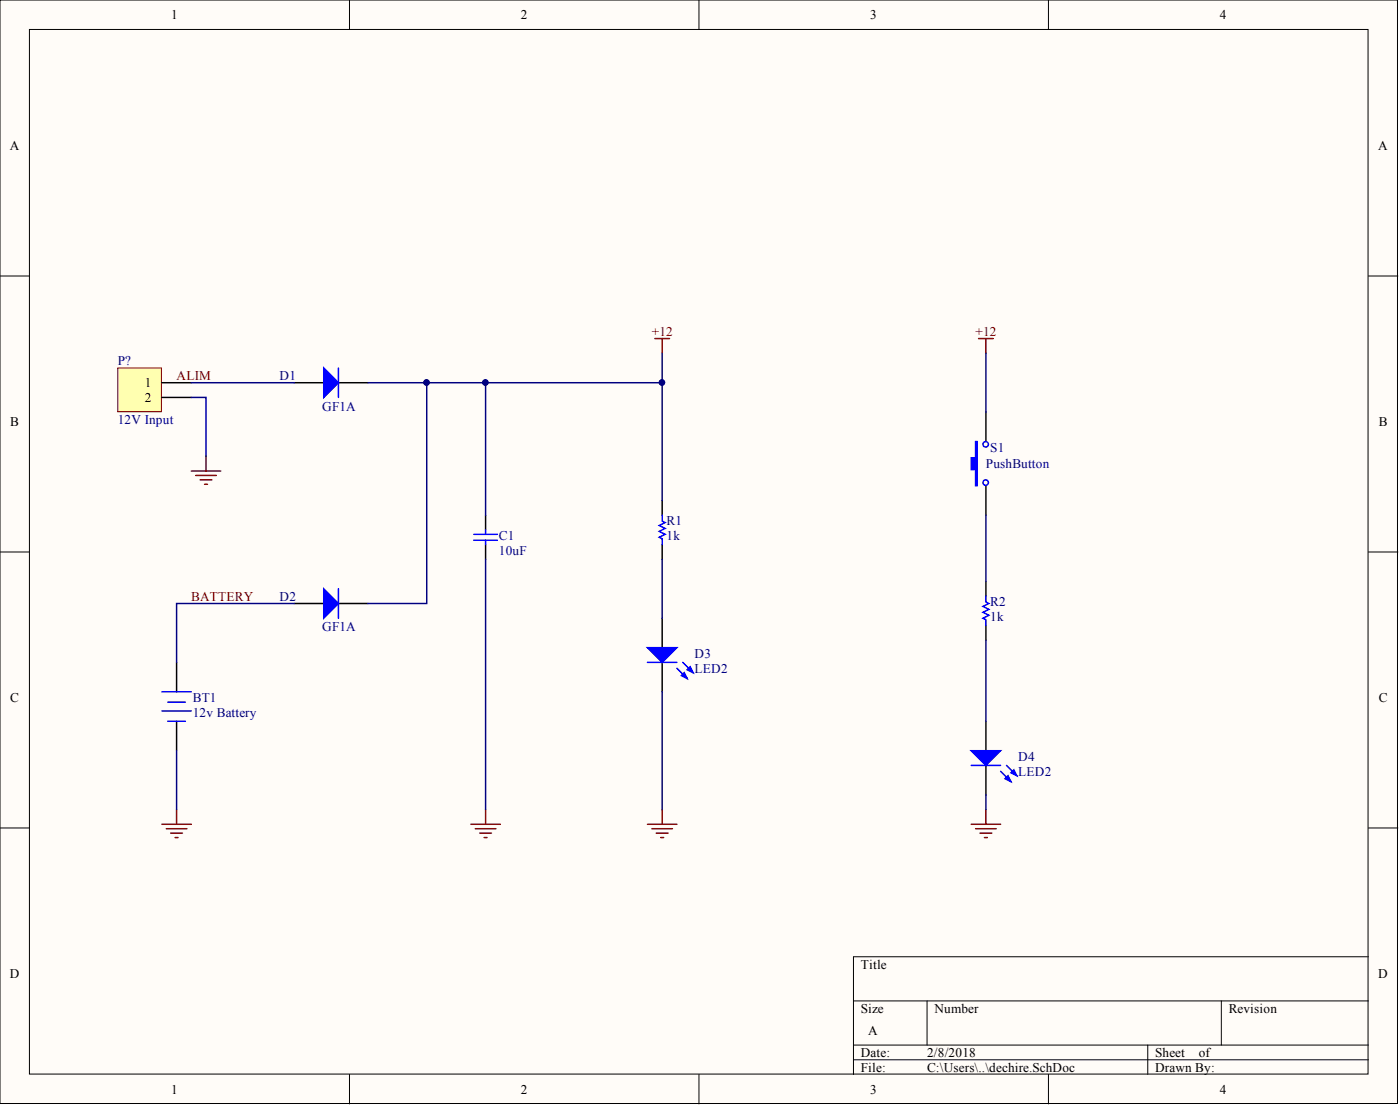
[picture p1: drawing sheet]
<svg xmlns="http://www.w3.org/2000/svg" width="241mm" height="190mm" viewBox="0 0 241 190" stroke-linecap="round" stroke-linejoin="round" font-family="sans-serif">
<g fill="#fffcf8" stroke="#000" stroke-width=".17">
<path d="M0 0h240.9v190.1h-240.9z"/>
<path d="M5.1 5.1h230.7v179.9h-230.7z"/>
</g>
<g fill="none" stroke="#000" stroke-width=".17">
<path d="M60.2 0v5.1M120.5 0v5.1M180.7 0v5.1M0 47.5h5.1M235.9 47.5h5M0 95.1h5.1M235.9 95.1h5M0 142.6h5.1M235.9 142.6h5M147.1 172.4h88.8M159.8 172.4v7.6M210.5 172.4v7.6"/>
<path d="M235.9 164.8h-88.8v20.3M60.2 185.1v5M120.5 185.1v5M147.1 180h88.8M147.1 182.5h88.8M180.7 185.1v5M197.8 180v5.1"/>
</g>
<path d="M20.3 63.4h7.5v7.5h-7.5z" fill="#ffffb0" stroke="#800000" stroke-width=".17"/>
<g fill="none" stroke="#000" stroke-width=".25">
<path d="M27.9 65.9h5.1M27.9 68.5h5.1M50.7 65.9h5.1M58.3 65.9h5.1M169.9 71v5.1M83.7 88.7v2.6M83.7 93.8v2.5M114.1 86.2v2.5M114.1 93.8v2.5M169.9 83.7v5M30.4 114.1v5.1M50.7 103.9h5.1"/>
<path d="M58.3 103.9h5.1M114.1 106.5v5.1M114.1 114.1v5.1M169.9 100.1v2.6M169.9 107.8v2.5M30.4 124.2v5.1M169.9 124.2v5.1M169.9 131.8v5.1"/>
</g>
<g fill="none" stroke="#800000" stroke-width=".25">
<path d="M112.9 58.3h2.5M114.1 58.3v2.6M168.7 58.3h2.5M169.9 58.3v2.6M35.5 78.6v2.5M33 81.1h5M33.7 81.9h3.6M34.5 82.7h2M35.3 83.4h.5M30.4 139.4v2.6M83.7 139.4v2.6M114.1 139.4v2.6"/>
<path d="M169.9 139.4v2.6M27.9 142h5.1M28.7 142.7h3.5M29.4 143.5h2M30.2 144.3h.5M81.2 142h5M81.9 142.7h3.6M82.7 143.5h2M83.4 144.3h.5M111.6 142h5.1M112.4 142.7h3.5M113.1 143.5h2"/>
<path d="M113.9 144.3h.5M167.4 142h5.1M168.2 142.7h3.5M168.9 143.5h2M169.7 144.3h.5"/>
</g>
<g fill="none" stroke="#000080" stroke-width=".25">
<path d="M33 68.5h2.5v10.1M33 65.9h17.7M63.4 65.9h20.3v22.8M73.6 65.9v38h-10.2M83.7 65.9h30.4v20.3M114.1 60.9v5M169.9 60.9v10.1M83.7 96.3v43.1M114.1 96.3v10.2M169.9 88.7v11.4M50.7 103.9h-20.3v10.2M114.1 119.2v20.2"/>
<path d="M169.9 110.3v13.9M30.4 129.3v10.1M169.9 136.9v2.5"/>
</g>
<g fill="#00f" stroke="#00f" stroke-width=".25">
<path d="M55.8 63.4l2.5 2.5-2.5 2.6z"/>
<path d="M55.8 101.4l2.5 2.5-2.5 2.6z"/>
<path d="M111.6 111.6h5.1l-2.6 2.5z"/>
<path d="M117.4 116.4l.5-.5 .5 1z"/>
<path d="M118.4 115.4l.5-.5 .6 1z"/>
<path d="M167.4 129.3h5.1l-2.6 2.5z"/>
<path d="M173.2 134.1l.5-.5 .5 1z"/>
<path d="M174.2 133.1l.5-.5 .6 1z"/>
<path d="M168.2 76.1h.2v7.6h-.2v-2.8h-.8v-2h.8z" fill-rule="evenodd"/>
</g>
<g fill="none" stroke="#00f" stroke-width=".25">
<path d="M58.3 63.4v5.1M81.7 92h4M81.7 93h4M83.7 91.3v.7M83.7 93v.8M114.1 88.7v1.1l.5 .2-1 .5 1 .5-1 .5 1 .5-1 .5 .5 .3v1M27.9 119.2h5.1M58.3 101.4v5.1M111.6 114.1h5.1M116.7 115.1l1.7 1.8M117.7 114.1l1.8 1.8M169.9 102.7v1l.5 .2-1 .6 1 .5-1 .5 1 .5-1 .5 .5 .2v1.1"/>
<path d="M27.9 122.5h5.1M28.9 120.9h3.1M28.9 124.2h3.1M167.4 131.8h5.1M172.5 132.9l1.7 1.7M173.5 131.8l1.8 1.8"/>
<circle cx="169.9" cy="76.5" r=".47"/>
<circle cx="169.9" cy="83.1" r=".47"/>
</g>
<g fill="#000080" stroke="#000080" stroke-width=".17">
<circle cx="73.5" cy="65.9" r=".47"/>
<circle cx="83.7" cy="65.9" r=".47"/>
<circle cx="114.1" cy="65.9" r=".47"/>
</g>
<g font-size="2.3">
<text x="29.5" y="3.3">1</text>
<text x="89.8" y="3.3">2</text>
<text x="150" y="3.3">3</text>
<text x="210.3" y="3.3">4</text>
<text x="1.7" y="25.8">A</text>
<text x="237.6" y="25.8">A</text>
<text x="24.9" y="66.7">1</text>
<text x="24.9" y="69.2">2</text>
<text x="1.8" y="73.4">B</text>
<text x="237.6" y="73.4">B</text>
<text x="1.8" y="120.9">C</text>
<text x="237.6" y="120.9">C</text>
<text x="148.4" y="166.8">Title</text>
<text x="1.7" y="168.4">D</text>
<text x="237.6" y="168.4">D</text>
<text x="148.4" y="174.4">Size</text>
<text x="149.6" y="178.2">A</text>
<text x="161.1" y="174.4">Number</text>
<text x="211.8" y="174.4">Revision</text>
<text x="148.4" y="182">Date:</text>
<text x="148.4" y="184.6">File:</text>
<text x="159.8" y="182">2/8/2018</text>
<text x="159.8" y="184.6">C:\Users\..\dechire.SchDoc</text>
<text x="199.1" y="182">Sheet</text>
<text x="199.1" y="184.6">Drawn By:</text>
<text x="206.6" y="182">of</text>
<text x="29.5" y="188.4">1</text>
<text x="89.8" y="188.4">2</text>
<text x="150" y="188.4">3</text>
<text x="210.3" y="188.4">4</text>
</g>
<g font-size="2.3" fill="#800000">
<text x="112.4" y="57.8">+12</text>
<text x="168.2" y="57.8">+12</text>
<text x="30.4" y="65.4">ALIM</text>
<text x="33" y="103.4">BATTERY</text>
</g>
<g font-size="2.3" fill="#000080">
<text x="20.3" y="62.9">P?</text>
<text x="48.2" y="65.4">D1</text>
<text x="55.5" y="70.7">GF1A</text>
<text x="20.3" y="73">12V Input</text>
<text x="170.7" y="77.8">S1</text>
<text x="169.9" y="80.6">PushButton</text>
<text x="86" y="93">C1</text>
<text x="86" y="95.6">10uF</text>
<text x="114.9" y="90.5">R1</text>
<text x="114.9" y="93">1k</text>
<text x="48.2" y="103.4">D2</text>
<text x="170.7" y="104.5">R2</text>
<text x="170.7" y="107">1k</text>
<text x="55.5" y="108.8">GF1A</text>
<text x="119.7" y="113.3">D3</text>
<text x="119.7" y="115.9">LED2</text>
<text x="33.2" y="120.9">BT1</text>
<text x="33.2" y="123.5">12v Battery</text>
<text x="175.5" y="131.1">D4</text>
<text x="175.5" y="133.6">LED2</text>
</g>
</svg>
